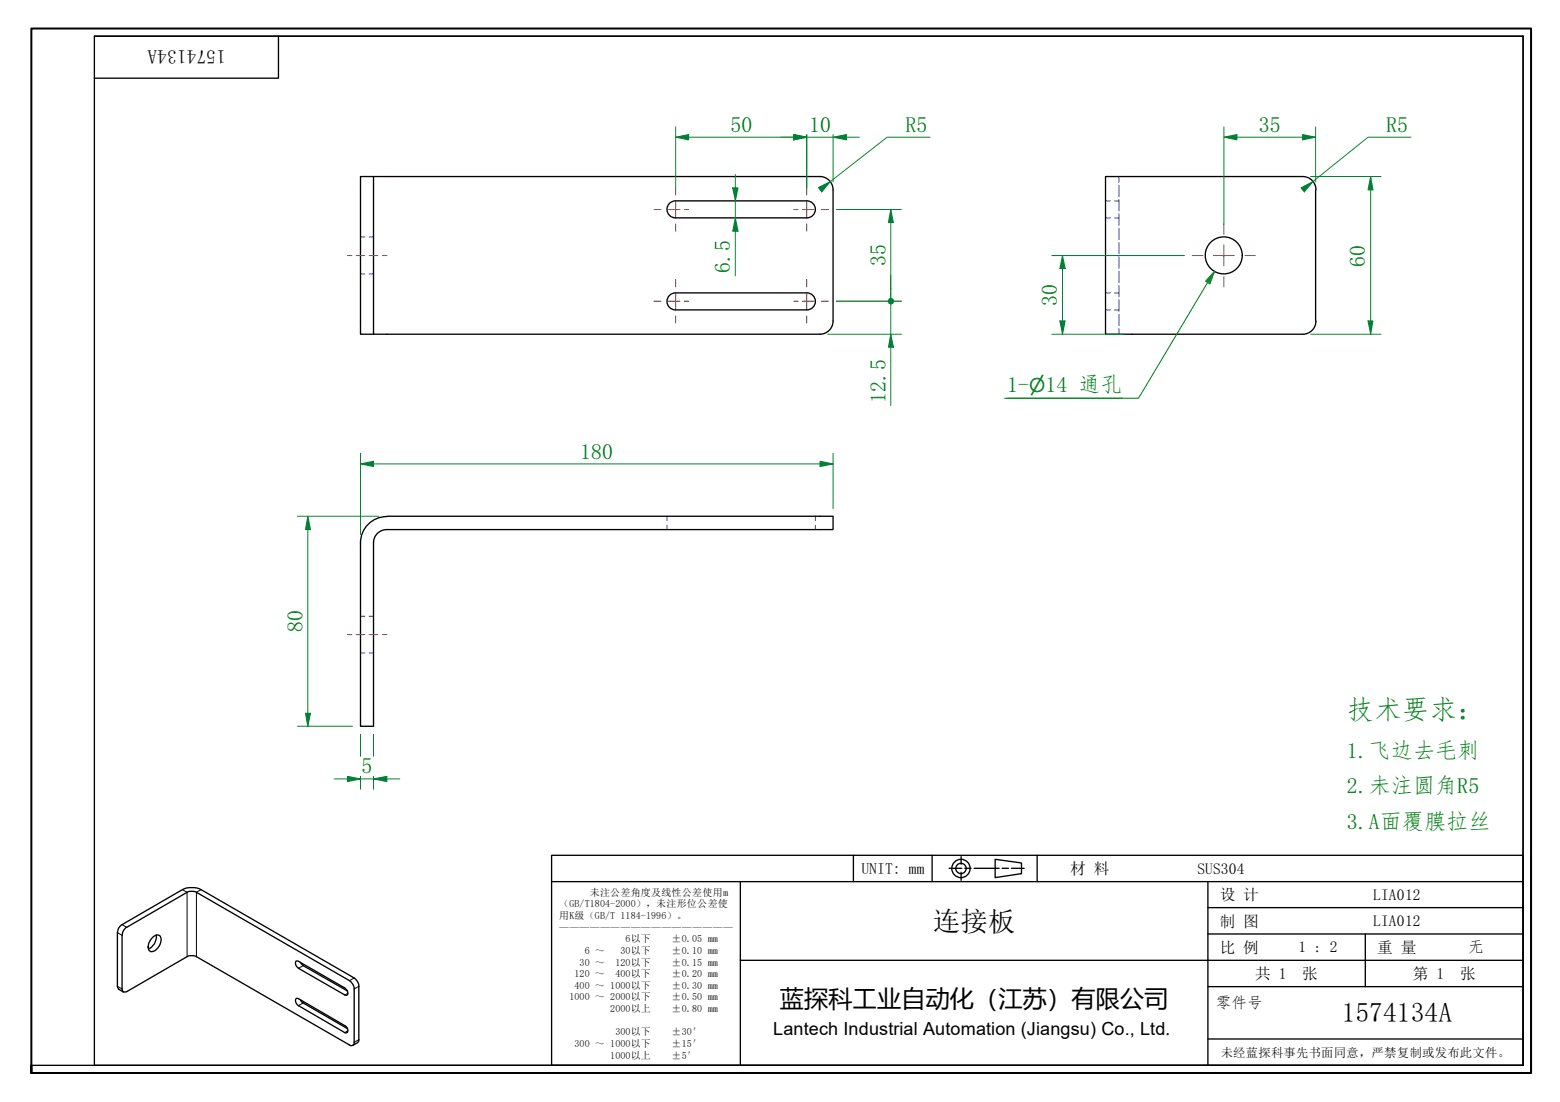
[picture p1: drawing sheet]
<svg xmlns="http://www.w3.org/2000/svg" width="297mm" height="210mm" viewBox="0 0 297 210" stroke-linecap="round" stroke-linejoin="round" font-family="sans-serif">
<g fill="none" stroke="#00f" stroke-width=".19">
<path d="M210.5 38.3h.9M212.2 38.3h.8M213 33.6v1.1M213 35.3v2.1M213 38v2.2M68.6 45.1h.9M68.6 52.2h.9M70.3 45.1h.8M70.3 52.2h.8M210.5 41.5h.9M210.5 55.8h.9M210.5 59h.9"/>
<path d="M212.2 41.5h.8M212.2 55.8h.8M212.2 59h.8M213 40.7v2.2M213 43.5v2.1M213 46.2v2.2M213 48.9v2.2M213 51.7v2.1M213 54.4v2.2M213 57.1v2.2M213 59.9v2.1M213 62.6v1.1"/>
<path d="M127 98.3v.9M155.3 98.3v.9M68.6 117.4h.9M70.3 117.4h.8M127 100v.9M155.3 100v.9M68.6 124.4h.9M70.3 124.4h.8"/>
</g>
<g fill="none" stroke="#000" stroke-width=".25">
<path d="M68.6 33.6h2.5v30.1h-2.5zM71.1 33.6h85a2.51 2.51 0 0 1 2.5 2.5M128.6 38.3a1.62 1.62 0 0 0-1.6 1.6 1.62 1.62 0 0 0 1.6 1.6M128.7 38.3h24.9M153.6 38.3a1.62 1.62 0 0 1 1.7 1.6 1.62 1.62 0 0 1-1.7 1.6M158.6 36.2v24.9M248 33.6h-37.5v30.1h37.5M248.1 33.6a2.51 2.51 0 0 1 2.5 2.5M250.5 36.2v24.9M128.6 55.8a1.62 1.62 0 0 0-1.6 1.6 1.62 1.62 0 0 0 1.6 1.6M128.7 41.5h24.9M128.7 55.8h24.9"/>
<path d="M128.7 59h24.9M153.6 55.8a1.62 1.62 0 0 1 1.7 1.6 1.62 1.62 0 0 1-1.7 1.6M158.6 61.2a2.51 2.51 0 0 1-2.5 2.5h-85M250.6 61.2a2.51 2.51 0 0 1-2.5 2.5M73.6 98.4a5 5 0 0 0-5 5M73.7 98.3h84.9v2.6h-84.9a2.51 2.51 0 0 0-2.6 2.5M68.6 103.3v35h2.5v-35M23.9 176.8l11.7-6.8 .6-.2h.9l29.7 17.2 .6 1.1v10.4a.54 .54 0 0 1-.2 .6 .54 .54 0 0 1-.7-.1l-29.4-16.9-.9-.1-.6 .2-11.5 6.7h-.6l-.3-.5v-10.2l.3-.9zM29 178.7l.2-.3a.82 .82 0 0 1 1-.3 .82 .82 0 0 1 .5 1 2.33 2.33 0 0 1-2 2.2 1.5 1.5 0 0 1 0-2.3zM29.8 178.1a2.7 2.7 0 0 1-1.5 2.7M23.5 188.9l-.9-.5-.2-.5v-10.3l.2-.8 .6-.7 11.5-6.6a4.3 4.3 0 0 1 3.6 0l29.4 17 .6 1.1v10.7l-.2 .3-.9 .5M56.3 183.1h.5l8.9 5.1 .5 .6a.46 .46 0 0 1 0 .5 .46 .46 0 0 1-.4 .3l-9-5.2-.5-.6z"/>
<path d="M56.3 190.3l.2-.1h.3l8.9 5.2 .5 .5a.53 .53 0 0 1-.4 .9l-9.2-5.4-.3-.5zM57.2 183.3l.5 .6 8.5 4.9M57.2 190.5l.5 .5 8.5 4.9"/>
<circle cx="233" cy="48.6" r="3.5"/>
</g>
<path d="M22.4 177.6l.8 .6M23.2 176.1l.9 .5M34.7 169.5l.9 .5v12.2M38.3 169.5l-.9 .5v12.2M22.4 187.9l.8 .5M57.7 183.9l-.9 .5M57.7 191l-.9 .6M66.2 189.2l-.5 .3M66.2 196.3l-.5 .4M67.4 186.3l-.9 .5M68.3 187.9l-.9 .5M68.3 198l-.9 .5" fill="none" stroke="#000" stroke-width=".19"/>
<path d="M6 204.4v-1.5v1.5M6 202.9v-197.5h285.5v199h-285.5" fill="none" stroke="#000" stroke-width=".38"/>
<path d="M18 6.9h272v196h-272zM18 6.9h272M53 6.9v8h-35M290 6.9v196h-284" fill="none" stroke="#000" stroke-width=".25"/>
<g fill="none" stroke="#000" stroke-width=".25">
<path d="M105 162.9h185v40h-185zM105 167.9h185M141 167.9v35M162.5 162.9v5M177.5 162.9v5M180.7 165.4h2.4M183 163.2v1.4M183 166.2v1.5M183.7 165.4h1.2M185.5 165.4h4.7M189.5 163.7l5 .7v2l-5 .8zM190.8 165.4h1.2"/>
<path d="M192.6 165.4h2.4M197.5 162.9v5M230 167.9v35M230 177.9h60M230 172.9h60M260 177.9v10M291.5 162.9v41.5h-186.5M141 182.9h149M230 197.9h60M230 187.9h60"/>
<circle cx="183" cy="165.4" r="1.75"/>
<circle cx="183" cy="165.4" r=".98"/>
</g>
<g fill="none" stroke="#f00" stroke-width=".19">
<path d="M124.5 39.9h1.4M127.3 39.9h2.2M128.7 35.8v1.3M128.7 38.5v2.7M130.3 39.9h.8M151.1 39.9h.9M152.8 39.9h2.2M153.6 35.8v1.3M153.6 38.5v2.7M156.4 39.9h1.3M124.5 57.4h1.4M127.3 57.4h2.2"/>
<path d="M128.7 42.6v1.4M128.7 53.2v1.4M128.7 56v2.8M130.3 57.4h.8M151.1 57.4h.9M152.8 57.4h2.2M153.6 42.6v1.4M153.6 53.2v1.4M153.6 56v2.8M156.4 57.4h1.3M227 48.7h2M231 48.7h4"/>
<path d="M233 42.6v2.1M233 46.6v4M233 52.7v1.9M237 48.7h2M128.7 60.2v1.3M153.6 60.2v1.3"/>
</g>
<path d="M66.2 48.7h.8M67.8 48.7h1.7M70.3 48.7h1.6M72.8 48.7h.9M66.2 120.9h.8M67.8 120.9h1.7M70.3 120.9h1.6M72.8 120.9h.9" fill="none" stroke="#f00" stroke-width=".19"/>
<path d="M66.2 148.4h2.4" fill="none" stroke="#00803f" stroke-width=".19"/>
<path d="M66.2 147.9l2.4 .5-2.4 .5z" fill="#00803f"/>
<path d="M66.2 147.9l2.4 .5-2.4 .5zM71.1 148.4h2.6" fill="none" stroke="#00803f" stroke-width=".19"/>
<path d="M71.1 148.4l2.6-.5v1z" fill="#00803f"/>
<path d="M58.6 98.3v2.6M68.6 139.9v4.2M71.1 139.9v4.2M63.6 148.4h2.6M68.6 148.4h2.5M68.6 147.9v2.4M71.1 148.4l2.6-.5v1zM71.1 147.9v2.4M73.7 148.4h2.4" fill="none" stroke="#00803f" stroke-width=".19"/>
<path d="M58.6 98.3l.5 2.6h-.9z" fill="#00803f"/>
<path d="M58.6 98.3l.5 2.6h-.9zM58.6 135.9v2.4" fill="none" stroke="#00803f" stroke-width=".19"/>
<path d="M58.2 135.9h.9l-.5 2.4z" fill="#00803f"/>
<path d="M56.6 98.3h15.5M68.6 88.4h2.5M58.6 100.9v35M56.6 138.3h10.5M58.2 135.9h.9l-.5 2.4z" fill="none" stroke="#00803f" stroke-width=".19"/>
<path d="M68.6 88.4l2.5-.5v1z" fill="#00803f"/>
<path d="M68.6 88.4l2.5-.5v1zM156.1 88.4h2.5" fill="none" stroke="#00803f" stroke-width=".19"/>
<path d="M156.1 87.9l2.5 .5-2.5 .5z" fill="#00803f"/>
<path d="M248 26.1h2.5M68.6 86.3v15.5M71.1 88.4h85M156.1 87.9l2.5 .5-2.5 .5zM158.6 86.3v10.6" fill="none" stroke="#00803f" stroke-width=".19"/>
<path d="M248 25.6l2.5 .5-2.5 .5z" fill="#00803f"/>
<path d="M233 26.1h2.5M248 25.6l2.5 .5-2.5 .5z" fill="none" stroke="#00803f" stroke-width=".19"/>
<path d="M233 26.1l2.5-.5v1z" fill="#00803f"/>
<path d="M233 26.1l2.5-.5v1zM233 24.2v18.4M235.5 26.1h12.5M250.5 24.2v10.4M261 33.6v2.6" fill="none" stroke="#00803f" stroke-width=".19"/>
<path d="M261 33.6l.4 2.6h-.9z" fill="#00803f"/>
<path d="M261 33.6l.4 2.6h-.9zM261 61.1v2.6" fill="none" stroke="#00803f" stroke-width=".19"/>
<path d="M260.5 61.1h.9l-.4 2.6z" fill="#00803f"/>
<path d="M249.6 33.6h13.4M261 36.2v24.9M202.3 61.1v2.6M249.6 63.7h13.4M260.5 61.1h.9l-.4 2.6z" fill="none" stroke="#00803f" stroke-width=".19"/>
<path d="M201.8 61.1h1l-.5 2.6z" fill="#00803f"/>
<path d="M202.3 48.7v2.5M201.8 61.1h1l-.5 2.6z" fill="none" stroke="#00803f" stroke-width=".19"/>
<path d="M202.3 48.7l.5 2.5h-1z" fill="#00803f"/>
<path d="M250 34.6l-2 1.6M200.3 48.7h25.3M202.3 48.7l.5 2.5h-1zM202.3 51.2v9.9M200.3 63.7h13.8" fill="none" stroke="#00803f" stroke-width=".19"/>
<path d="M247.7 35.8l2.3-1.2-1.7 1.9z" fill="#00803f"/>
<path d="M247.7 35.8l2.3-1.2-1.7 1.9zM268.7 26.1h-8.2l-10.5 8.5M169.6 63.7v2.4" fill="none" stroke="#00803f" stroke-width=".19"/>
<path d="M169.6 63.7l.5 2.4h-.9z" fill="#00803f"/>
<path d="M169.6 54.9v1.8M169.6 63.7l.5 2.4h-.9z" fill="none" stroke="#00803f" stroke-width=".19"/>
<circle cx="169.6" cy="57.4" r=".61" fill="#00803f"/>
<path d="M159.3 57.4h12.3M169.6 52.4v4.3M169.6 57.4v6.3M157.6 63.7h14M169.6 66.1v11.2" fill="none" stroke="#00803f" stroke-width=".19"/>
<circle cx="169.6" cy="57.4" r=".61" fill="#00803f"/>
<path d="M169.6 39.9v2.5" fill="none" stroke="#00803f" stroke-width=".19"/>
<path d="M169.6 39.9l.5 2.5h-.9z" fill="#00803f"/>
<path d="M151.1 26.1h2.5M159.3 39.9h12.3M169.6 39.9l.5 2.5h-.9zM159.3 57.4h12.3M169.6 42.4v12.5" fill="none" stroke="#00803f" stroke-width=".19"/>
<path d="M151.1 25.6l2.5 .5-2.5 .5z" fill="#00803f"/>
<path d="M151.1 25.6l2.5 .5-2.5 .5zM158.6 26.1h2.6" fill="none" stroke="#00803f" stroke-width=".19"/>
<path d="M158.6 26.1l2.6-.5v1z" fill="#00803f"/>
<path d="M128.7 26.1h2.4M148.7 26.1h2.4M153.6 26.1h5M153.6 25.6v10.2M158.6 26.1l2.6-.5v1zM158.6 25.6v9M161.2 26.1h2.4" fill="none" stroke="#00803f" stroke-width=".19"/>
<path d="M128.7 26.1l2.4-.5v1z" fill="#00803f"/>
<path d="M128.7 26.1l2.4-.5v1zM151.1 26.1h2.5" fill="none" stroke="#00803f" stroke-width=".19"/>
<path d="M151.1 25.6l2.5 .5-2.5 .5z" fill="#00803f"/>
<path d="M128.7 24.2v11.6M131.1 26.1h20M151.1 25.6l2.5 .5-2.5 .5zM153.6 25.6v10.2M140 41.5v2.5" fill="none" stroke="#00803f" stroke-width=".19"/>
<path d="M140 41.5l.5 2.5h-1z" fill="#00803f"/>
<path d="M140 35.8v2.5M140 41.5l.5 2.5h-1z" fill="none" stroke="#00803f" stroke-width=".19"/>
<path d="M139.5 35.8h1l-.5 2.5z" fill="#00803f"/>
<path d="M139.5 35.8h1l-.5 2.5zM140 33.2v2.6M140 38.3v3.2M158.1 34.6l-2 1.6M140 44v8.5" fill="none" stroke="#00803f" stroke-width=".19"/>
<path d="M155.8 35.7l2.3-1.1-1.6 1.9z" fill="#00803f"/>
<path d="M155.8 35.7l2.3-1.1-1.6 1.9zM177.1 26.1h-8.2l-10.8 8.5" fill="none" stroke="#00803f" stroke-width=".19"/>
<path d="M231.3 51.7l-1.4 2.1M191.8 75.9h21.9" fill="none" stroke="#008000" stroke-width=".19"/>
<path d="M231.3 51.7l-.9 2.4-.8-.5z" fill="#008000"/>
<path d="M229.9 53.8l-13.1 22.1h-25.5M231.3 51.7l-.9 2.4-.8-.5z" fill="none" stroke="#008000" stroke-width=".19"/>
<text font-size="5.2" fill="#008000" x="256.5" y="136.9">技术要求：</text>
<g font-size="5.2">
<text x="177.6" y="177.3">连接板</text>
<text x="255.5" y="194.7">1574134A</text>
</g>
<text font-size="4.6" x="148.5" y="191.9">蓝探科工业自动化（江苏）有限公司</text>
<g font-size="4.2" fill="#008000">
<text x="139.1" y="25.1">50</text>
<text x="154.1" y="25.1">10</text>
<text x="172.4" y="25.1">R5</text>
<text x="239.7" y="25.1">35</text>
<text x="264" y="25.1">R5</text>
<text x="138.9" y="52" transform="rotate(-90 138.9 52)">6.5</text>
<text x="168.6" y="50.7" transform="rotate(-90 168.6 50.7)">35</text>
<text x="259.9" y="50.8" transform="rotate(-90 259.9 50.8)">60</text>
<text x="201.2" y="58.3" transform="rotate(-90 201.2 58.3)">30</text>
<text x="168.6" y="76.7" transform="rotate(-90 168.6 76.7)">12.5</text>
<text x="191.8" y="74.7">1-</text>
<text x="199.1" y="74.7">14 通孔</text>
<text x="110.5" y="87.3">180</text>
<text x="57.6" y="120.4" transform="rotate(-90 57.6 120.4)">80</text>
<text x="68.8" y="147.3">5</text>
<text x="256.5" y="144.4">1.飞边去毛刺</text>
<text x="256.5" y="151.1">2.未注圆角R5</text>
<text x="256.5" y="157.8">3.A面覆膜拉丝</text>
</g>
<text font-size="3.7" x="43" y="9.6" transform="rotate(180 43 9.6)">1574134A</text>
<text font-size="3.6" fill="#008000" x="196" y="74.7">⌀</text>
<text font-size="3.4" x="147.2" y="197.1">Lantech Industrial Automation (Jiangsu) Co., Ltd.</text>
<g font-size="3">
<text x="164" y="166.4">UNIT: mm</text>
<text x="203.8" y="166.5">材 料</text>
<text x="228" y="166.4">SUS304</text>
<text x="232.3" y="171.5">设 计</text>
<text x="261.5" y="171.4">LIA012</text>
<text x="232.3" y="176.5">制 图</text>
<text x="261.5" y="176.4">LIA012</text>
<text x="232.3" y="181.5">比 例</text>
<text x="247.3" y="181.4">1 : 2</text>
<text x="262.3" y="181.5">重 量</text>
<text x="279.5" y="181.4">无</text>
<text x="231.5" y="191.9">零件号</text>
<text x="239" y="186.5">共 1</text>
<text x="248" y="186.5">张</text>
<text x="269" y="186.5">第 1</text>
<text x="278" y="186.5">张</text>
</g>
<text font-size="2.3" x="232.5" y="201.3">未经蓝探科事先书面同意，严禁复制或发布此文件。</text>
<g font-size="1.9">
<text x="106.5" y="172.8">（GB/T1804-2000），未注形位公差使</text>
<text x="112.3" y="170.6">未注公差角度及线性公差使用m</text>
<text x="106.5" y="175">用K级（GB/T 1184-1996）。</text>
<text x="106.5" y="177.3">—————————————————</text>
<text x="119.1" y="179.5">6以下</text>
<text x="127.9" y="179.5">±0.05 mm</text>
<text x="110.4" y="183.9">30 ～</text>
<text x="111.4" y="181.7">6 ～</text>
<text x="117.2" y="183.9">120以下</text>
<text x="118.2" y="181.7">30以下</text>
<text x="127.9" y="181.7">±0.10 mm</text>
<text x="127.9" y="183.9">±0.15 mm</text>
<text x="108.5" y="190.5">1000 ～ 2000以下</text>
<text x="109.4" y="186.1">120 ～</text>
<text x="109.4" y="188.3">400 ～ 1000以下</text>
<text x="117.2" y="186.1">400以下</text>
<text x="127.9" y="186.1">±0.20 mm</text>
<text x="127.9" y="188.3">±0.30 mm</text>
<text x="127.9" y="190.5">±0.50 mm</text>
<text x="116.2" y="192.8">2000以上</text>
<text x="117.2" y="197.2">300以下</text>
<text x="127.9" y="192.8">±0.80 mm</text>
<text x="127.9" y="197.2">±30′</text>
<text x="109.4" y="199.4">300 ～ 1000以下</text>
<text x="116.2" y="201.6">1000以上</text>
<text x="127.9" y="199.4">±15′</text>
<text x="127.9" y="201.6">±5′</text>
</g>
</svg>
